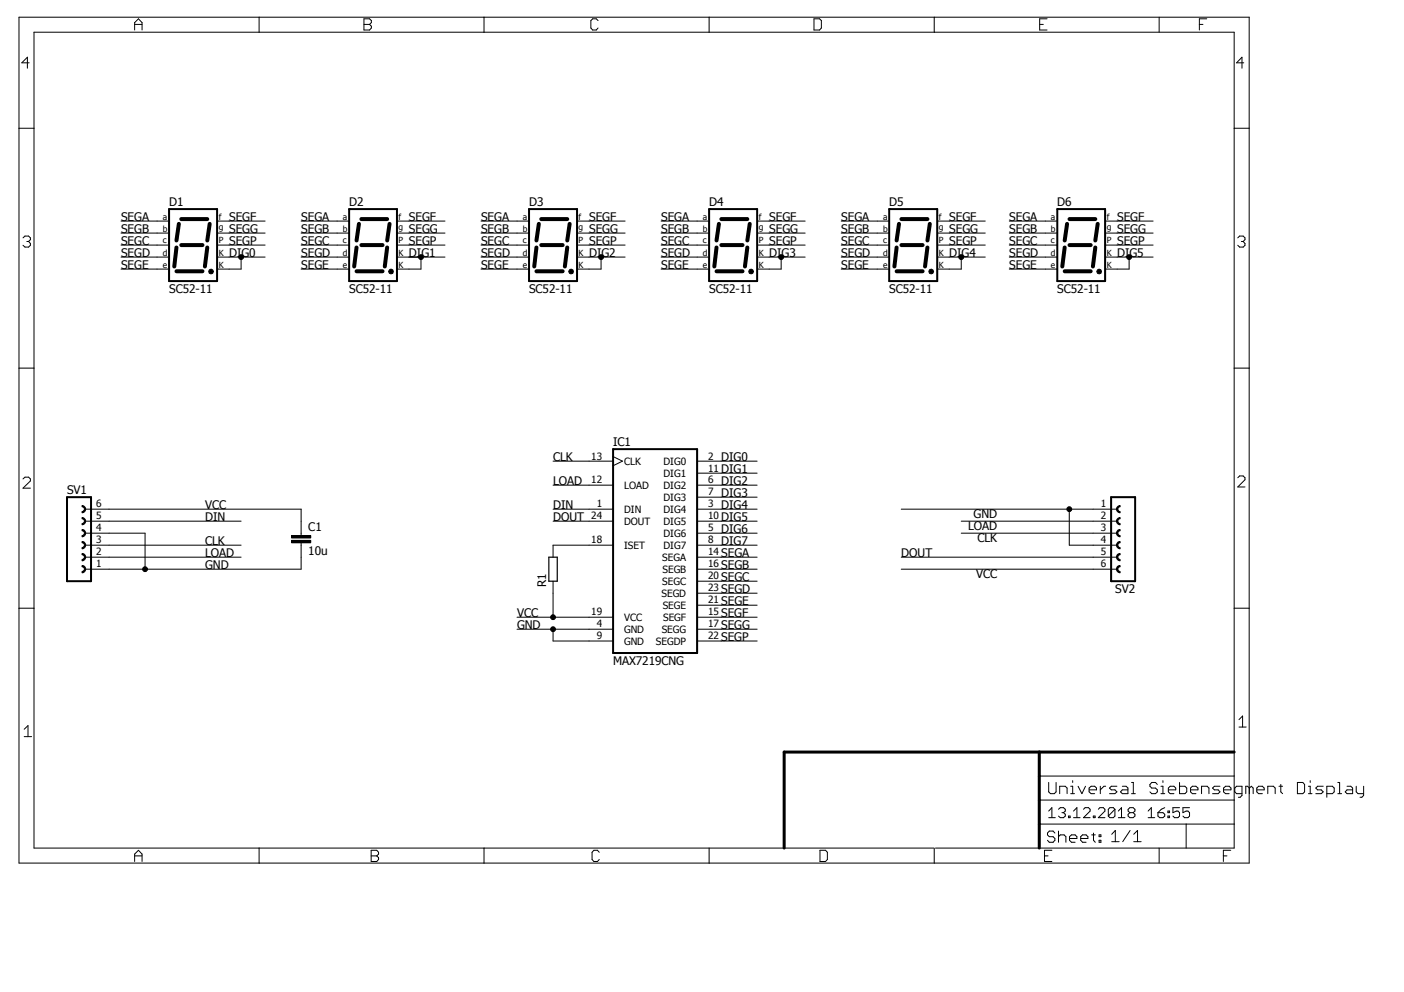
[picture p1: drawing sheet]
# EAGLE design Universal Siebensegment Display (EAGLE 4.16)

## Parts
C1  10u  C-EUC1210  [C1210]
D1  SC52-11  7SEG-CK  [7SEG-13]
D2  SC52-11  7SEG-CK  [7SEG-13]
D3  SC52-11  7SEG-CK  [7SEG-13]
D4  SC52-11  7SEG-CK  [7SEG-13]
D5  SC52-11  7SEG-CK  [7SEG-13]
D6  SC52-11  7SEG-CK  [7SEG-13]
IC1  MAX7219CNG  [DIL24-3]
R1  R-EU_0207/10  [0207/10]
SV1  FE06-1  [FE06]
SV2  FE06-1  [FE06]

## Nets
CLK: IC1.13(CLK) SV1.3 SV2.3
DIG0: D1.3(CK1) D1.8(CK2) IC1.2(DIG0)
DIG1: D2.3(CK1) D2.8(CK2) IC1.11(DIG1)
DIG2: D3.3(CK1) D3.8(CK2) IC1.6(DIG2)
DIG3: D4.3(CK1) D4.8(CK2) IC1.7(DIG3)
DIG4: D5.3(CK1) D5.8(CK2) IC1.3(DIG4)
DIG5: D6.3(CK1) D6.8(CK2) IC1.10(DIG5)
DIG6: IC1.5(DIG6)
DIG7: IC1.8(DIG7)
DIN: IC1.1(DIN) SV1.5
DOUT: IC1.24(DOUT) SV2.5
GND: C1.2 IC1.4(GND) IC1.9(GND) SV1.1 SV1.4 SV2.1 SV2.4
LOAD: IC1.12(LOAD) SV1.2 SV2.2
N$1: IC1.18(ISET) R1.2
SEGA: D1.7(A) D2.7(A) D3.7(A) D4.7(A) D5.7(A) D6.7(A) IC1.14(SEGA)
SEGB: D1.6(B) D2.6(B) D3.6(B) D4.6(B) D5.6(B) D6.6(B) IC1.16(SEGB)
SEGC: D1.4(C) D2.4(C) D3.4(C) D4.4(C) D5.4(C) D6.4(C) IC1.20(SEGC)
SEGD: D1.2(D) D2.2(D) D3.2(D) D4.2(D) D5.2(D) D6.2(D) IC1.23(SEGD)
SEGE: D1.1(E) D2.1(E) D3.1(E) D4.1(E) D5.1(E) D6.1(E) IC1.21(SEGE)
SEGF: D1.9(F) D2.9(F) D3.9(F) D4.9(F) D5.9(F) D6.9(F) IC1.15(SEGF)
SEGG: D1.10(G) D2.10(G) D3.10(G) D4.10(G) D5.10(G) D6.10(G) IC1.17(SEGG)
SEGP: D1.5(DP) D2.5(DP) D3.5(DP) D4.5(DP) D5.5(DP) D6.5(DP) IC1.22(SEGDP)
VCC: C1.1 IC1.19(VCC) R1.1 SV1.6 SV2.6
